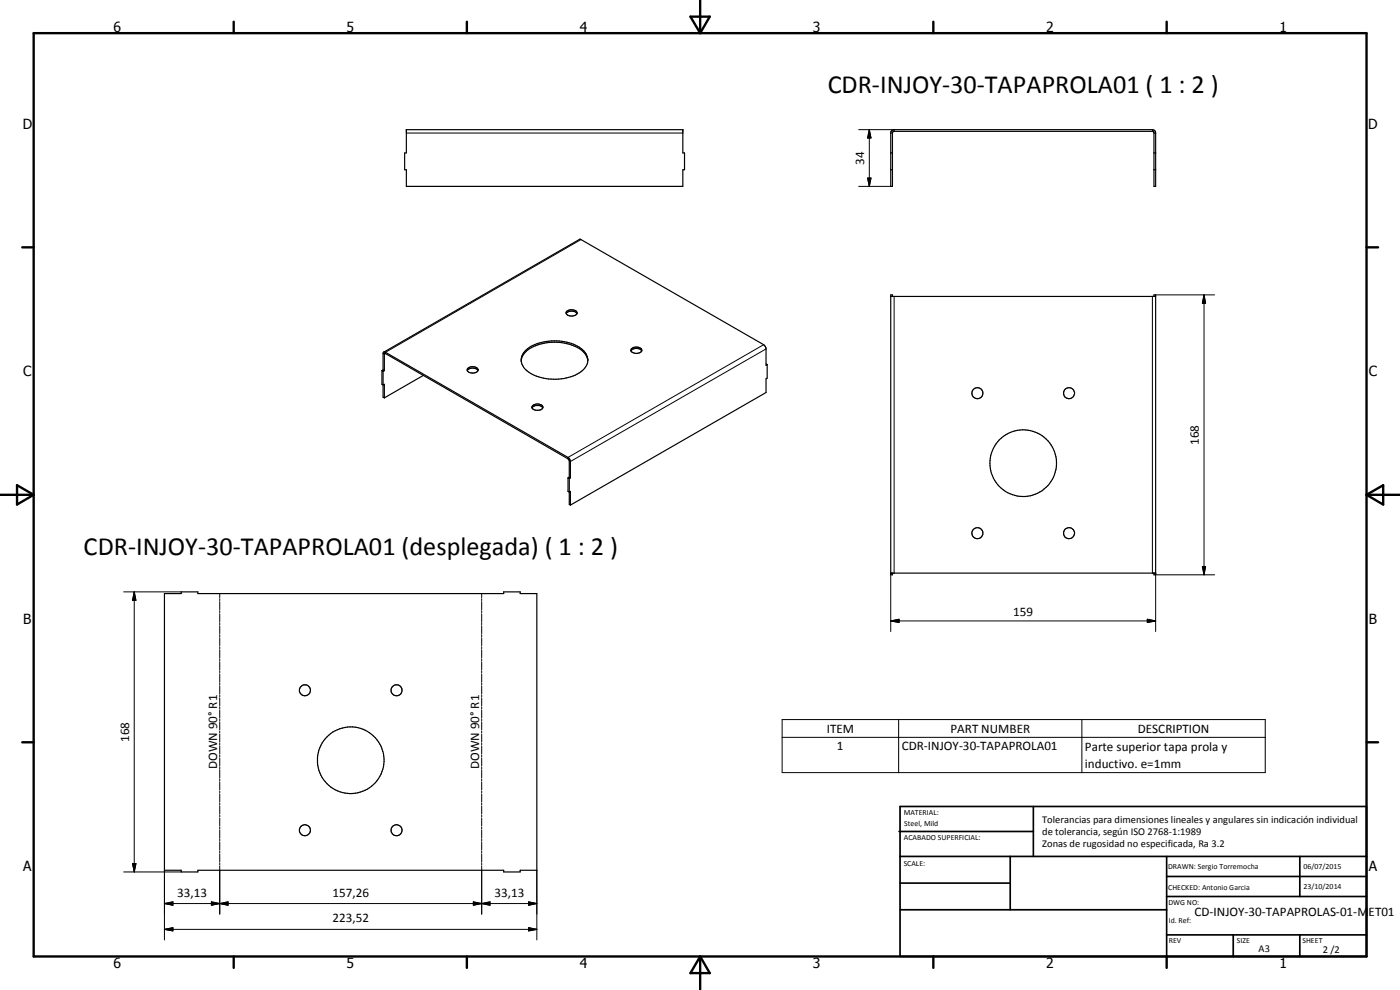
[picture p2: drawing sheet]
<svg xmlns="http://www.w3.org/2000/svg" width="420mm" height="297mm" viewBox="0 0 420 297" stroke-linecap="round" stroke-linejoin="round" font-family="sans-serif">
<g fill="none" stroke="#000" stroke-width=".35">
<path d="M122 38.9h82.9v7h.5v5h-.5v5h-82.9v-5h-.6v-5h.6zM267.5 39.3l.8-.4h77.6l.7 .4 .2 .6v16h-.5v-16l-.3-.5h-77.8l-.4 .5v16h-.5v-16zM267.3 45.9h.5M267.3 50.9h.5M346.3 45.9h.5M346.3 50.9h.5M170 94.1a2.03 2.03 0 0 1 3.1 0M170 93.5a2.12 2.12 0 0 1 3.2 .3 1.56 1.56 0 0 1-2.1 1 .99 .99 0 0 1-1.1-1.3zM267.3 88.9h79.5M267.8 88.9v-.4h-.5v84h.5v-.5M346.3 88.9v-.4h.5v84h-.5v-.5M114.6 111.2l.4 .2"/>
<path d="M114.6 111.2v4.1l.4 .2 .3-.2v4.1M115 111.4v7.8l.3 .2M115 111l.3 .2M115 111l-.4 .2M115.1 105.7l-.1 .4v4.9M115.1 105.7h.6l54.9 31.6 .6 1.2v4.9M115.2 105.7l59-33.9 55 31.6 .5 .7 .2 .6v4.9l.3-.2M115.3 111.2l-.3 .2M115.3 111.2v-5l.3-.2 55 31.7 .2 .6v4.9M127 112.6l-11.7 6.8M140.2 111.2a2.14 2.14 0 0 1 3.3 0M140.3 110.6a2.04 2.04 0 0 1 3.2 .3 1.86 1.86 0 0 1-3.3 .1z"/>
<path d="M156.4 108.2a6.7 6.7 0 0 1 5.6-4.9 14.2 14.2 0 0 1 13.2 2.4l.9 1.2 .3 1.3M157.5 105.4a13.6 13.6 0 0 1 13.3-2.5 6.6 6.6 0 0 1 5.6 5 5.7 5.7 0 0 1-4.4 4.9 14.8 14.8 0 0 1-14.2-1.8 3.7 3.7 0 0 1-.3-5.6zM189.4 105.3a2.07 2.07 0 0 1 3.2 0M189.5 104.7a2.04 2.04 0 0 1 3.1 .3 1.81 1.81 0 0 1-2.8 .7l-.5-.5zM229.9 109.2l.3 .2M230.2 109.4v4.1l-.3 .2v4.1l-58.7 33.8M159.7 122.4l.4-.5 .8-.2h1.1l.9 .7M159.8 121.8a1.88 1.88 0 0 1 3.1 .5 2 2 0 0 1-3.3-.1zM170.5 143.4v4l.3 .3 .4-.3v4.2M170.5 143.4l.3 .2M170.8 143.6v7.7l.4 .3M170.8 143.2l-.3 .2"/>
<path d="M170.8 143.2l.4 .2M171.2 143.4l-.4 .2M49.3 178.1h5.1v-.5h5v.5h91.8v-.5h4.9v.5h5v83h-5v.5h-4.9v-.5h-91.8v.5h-5v-.5h-5.1zM267.3 172h79.5"/>
<circle cx="293.3" cy="118" r="1.64"/>
<circle cx="320.8" cy="118" r="1.64"/>
<circle cx="307.1" cy="139" r="10"/>
<circle cx="293.3" cy="160" r="1.65"/>
<circle cx="320.8" cy="160" r="1.65"/>
<circle cx="91.5" cy="207.1" r="1.65"/>
<circle cx="119" cy="207.1" r="1.66"/>
<circle cx="105.2" cy="228.1" r="10"/>
<circle cx="91.5" cy="249.1" r="1.65"/>
<circle cx="119" cy="249.1" r="1.65"/>
</g>
<g fill="none" stroke="#000" stroke-width=".3">
<path d="M122 39.9h82.9M257.7 38.9h10.6v.5M260.9 38.9l.5 2.5h-1zM260.9 38.9v17M267.3 39.9h.5M345.9 38.9v.5M346.3 39.9h.5M257.7 55.9h9.6M260.4 53.4h1l-.5 2.5zM174.4 71.9l-58.7 33.8v.4l-.4 .2-.3-.2M268.3 88.9v83.1M345.9 88.9v83.1"/>
<path d="M346.8 88.5h17.7M361.3 88.5l.5 2.5h-1zM361.3 88.5v84M229.2 103.4l-58.7 33.8v.5M229.9 104.7l-58.7 33.8-.4-.2M37.1 177.6h17.3M40.3 177.6l.5 2.5h-1zM40.3 177.6v84M65.9 178.1v1.2M65.9 179.6v.6M144.6 178.1v1.2M144.6 179.6v.6"/>
<path d="M267.3 172v17.5M346.8 172v17.5M346.8 172.5h17.7M360.8 170h1l-.5 2.5zM65.9 180.5v2.4M65.9 183.2v.6M65.9 184.1v2.4M65.9 186.8v.7M65.9 187.7v2.4M65.9 190.4v.7M65.9 191.3v2.4M65.9 194.1v.5"/>
<path d="M65.9 194.9v2.5M65.9 197.7v.5M65.9 198.5v2.5M144.6 180.5v2.4M144.6 183.2v.6M144.6 184.1v2.4M144.6 186.8v.7M144.6 187.7v2.4M144.6 190.4v.7M144.6 191.3v2.4M144.6 194.1v.5M144.6 194.9v2.5"/>
<path d="M144.6 197.7v.5M144.6 198.5v2.5M267.3 186.3l2.5-.5v1zM267.3 186.3h79.5M344.3 185.8l2.5 .5-2.5 .5zM65.9 201.3v.5M65.9 202.2v2.4M65.9 204.9v.6M65.9 205.8v2.4M65.9 208.5v.6M65.9 209.4v2.4M65.9 212.1v.6"/>
<path d="M65.9 213v2.4M65.9 215.7v.6M65.9 216.6v2.4M65.9 219.3v.6M144.6 201.3v.5M144.6 202.2v2.4M144.6 204.9v.6M144.6 205.8v2.4M144.6 208.5v.6M144.6 209.4v2.4M144.6 212.1v.6M144.6 213v2.4"/>
<path d="M144.6 215.7v.6M144.6 216.6v2.4M144.6 219.3v.6M234.7 215.9h145v15.9h-145zM269.7 215.9v15.9M324.7 215.9v15.9M65.9 220.2v2.4M65.9 222.9v.6M65.9 223.8v2.4M65.9 226.5v.6M65.9 227.4v2.4M65.9 230.1v.7"/>
<path d="M65.9 231v2.4M65.9 233.7v.7M65.9 234.7v2.3M65.9 237.4v.6M65.9 238.3v2.4M144.6 220.2v2.4M144.6 222.9v.6M144.6 223.8v2.4M144.6 226.5v.6M144.6 227.4v2.4M144.6 230.1v.7M144.6 231v2.4"/>
<path d="M144.6 233.7v.7M144.6 234.7v2.3M144.6 237.4v.6M144.6 238.3v2.4M234.7 221.2h145M39.8 259.1h1l-.5 2.5zM65.9 241v.6M65.9 241.9v2.4M65.9 244.6v.6M65.9 245.5v2.4M65.9 248.2v.6M65.9 249.1v2.4"/>
<path d="M65.9 251.8v.6M65.9 252.7v2.4M65.9 255.4v.6M65.9 256.3v2.4M65.9 259v.6M65.9 259.9v14.4M144.6 241v.6M144.6 241.9v2.4M144.6 244.6v.6M144.6 245.5v2.4M144.6 248.2v.6M144.6 249.1v2.4"/>
<path d="M144.6 251.8v.6M144.6 252.7v2.4M144.6 255.4v.6M144.6 256.3v2.4M144.6 259v.6M144.6 259.9v14.4M37.1 261.6h17.3M49.3 271.1l2.6-.5v1zM49.3 278.8l2.6-.5v1zM49.3 271.1h111.8M49.3 261.1v20.9M49.3 278.8h111.8"/>
<path d="M63.4 270.6l2.5 .5-2.5 .5zM63.4 270.6l5 1v-1l-5 1zM65.9 271.1l2.5-.5v1zM142.1 270.6l2.5 .5-2.5 .5zM142.1 270.6l5 1v-1l-5 1zM144.6 271.1l2.5-.5v1zM158.7 270.6l2.4 .5-2.4 .5zM158.7 278.3l2.4 .5-2.4 .5zM161.1 261.1v20.9"/>
</g>
<g fill="none" stroke="#000" stroke-width=".71">
<path d="M10.1 9.9h400v277.1h-400zM70.1 6.5v3.4M140.1 6.5v3.4M207.2 5h5.8l-2.9 4.9zM210.1 0v9.9M280.1 6.5v3.4M350.1 6.5v3.4M6.7 74.2h3.4M410.1 74.2h3.5M.1 148.5h10M5.1 145.6l5 2.9-5 2.9zM410.1 148.5h10"/>
<path d="M410.1 148.5l5-2.9v5.8zM6.7 222.7h3.4M410.1 222.7h3.5M70.1 287v3.4M140.1 287v3.4M210.1 287v10M210.1 287l2.9 5h-5.8zM280.1 287v3.4M350.1 287v3.4"/>
</g>
<g fill="none" stroke="#000" stroke-width=".51">
<path d="M269.8 249.5h40.3M270.1 242h140v45h-140zM270.1 257h140M303.2 257v16M310.1 242v15M350.1 257v30M390.1 257v12M270.1 265h33.1M270.1 273h80M350.1 269h60M350.1 263h60M350.1 280.5h60"/>
<path d="M370.1 280.5v6.5M390.1 280.5v6.5"/>
</g>
<g fill="#000">
<path d="M260.4 53.4h1l-.5 2.5zM260.9 38.9l.5 2.5h-1zM361.3 88.5l.5 2.5h-1zM360.8 170h1l-.5 2.5zM40.3 177.6l.5 2.5h-1zM267.3 186.3l2.5-.5v1zM344.3 185.8l2.5 .5-2.5 .5zM39.8 259.1h1l-.5 2.5zM49.3 271.1l2.6-.5v1zM49.3 278.8l2.6-.5v1zM63.4 270.6l2.5 .5-2.5 .5zM65.9 271.1l2.5-.5v1z"/>
<path d="M142.1 270.6l2.5 .5-2.5 .5zM144.6 271.1l2.5-.5v1zM158.7 270.6l2.4 .5-2.4 .5zM158.7 278.3l2.4 .5-2.4 .5z"/>
</g>
<g font-size="7.9">
<text x="248.4" y="27.9">CDR-INJOY-30-TAPAPROLA01 ( 1 : 2 )</text>
<text x="25.1" y="166.5">CDR-INJOY-30-TAPAPROLA01 (desplegada) ( 1 : 2 )</text>
</g>
<g font-size="4.2">
<text x="34" y="9.6">6</text>
<text x="104" y="9.6">5</text>
<text x="174" y="9.6">4</text>
<text x="244" y="9.6">3</text>
<text x="314" y="9.6">2</text>
<text x="384" y="9.6">1</text>
<text x="6.8" y="38.7">D</text>
<text x="410.6" y="38.7">D</text>
<text x="7" y="112.9">C</text>
<text x="410.8" y="112.9">C</text>
<text x="7" y="187.1">B</text>
<text x="410.8" y="187.1">B</text>
<text x="7" y="261.4">A</text>
<text x="410.8" y="261.4">A</text>
<text x="34" y="290.4">6</text>
<text x="104" y="290.4">5</text>
<text x="174" y="290.4">4</text>
<text x="244" y="290.4">3</text>
<text x="314" y="290.4">2</text>
<text x="384" y="290.4">1</text>
</g>
<g font-size="3.9">
<text x="259.3" y="49.4" transform="rotate(-90 259.3 49.4)">34</text>
<text x="359.8" y="133.5" transform="rotate(-90 359.8 133.5)">168</text>
<text x="304.1" y="184.7">159</text>
<text x="248.1" y="219.8">ITEM</text>
<text x="285.3" y="219.8">PART NUMBER</text>
<text x="341.5" y="219.8">DESCRIPTION</text>
<text x="38.7" y="222.6" transform="rotate(-90 38.7 222.6)">168</text>
<text x="251.2" y="225.1">1</text>
<text x="270.6" y="225.2">CDR-INJOY-30-TAPAPROLA01</text>
<text x="325.6" y="225.2">Parte superior tapa prola y</text>
<text x="65.1" y="230.8" transform="rotate(-90 65.1 230.8)">DOWN 90° R1</text>
<text x="143.8" y="230.8" transform="rotate(-90 143.8 230.8)">DOWN 90° R1</text>
<text x="325.6" y="230.5">inductivo. e=1mm</text>
<text x="53.2" y="269">33,13</text>
<text x="99.8" y="269">157,26</text>
<text x="148.4" y="269">33,13</text>
<text x="358.5" y="275">CD-INJOY-30-TAPAPROLAS-01-MET01</text>
<text x="99.8" y="276.7">223,52</text>
</g>
<g font-size="3.1">
<text x="312.7" y="246.8">Tolerancias para dimensiones lineales y angulares sin indicación individual</text>
<text x="312.7" y="250.4">de tolerancia, según ISO 2768-1:1989</text>
<text x="312.7" y="254">Zonas de rugosidad no especificada, Ra 3.2</text>
<text x="377.7" y="285.6">A3</text>
<text x="397" y="285.9">2 /2</text>
</g>
<g font-size="2.4">
<text x="271.2" y="244.4">MATERIAL:</text>
<text x="271.3" y="252">ACABADO SUPERFICIAL:</text>
<text x="271.4" y="247.9">Steel, Mild</text>
<text x="271.2" y="259.7">SCALE:</text>
<text x="350.6" y="260.8">DRAWN: Sergio Torremocha</text>
<text x="391.2" y="260.6">06/07/2015</text>
<text x="350.6" y="267">CHECKED: Antonio Garcia</text>
<text x="391.2" y="266.7">23/10/2014</text>
<text x="350.6" y="271.4">DWG NO:</text>
<text x="350.8" y="276.9">Id. Ref:</text>
<text x="350.8" y="282.8">REV</text>
<text x="371.2" y="282.9">SIZE</text>
<text x="390.9" y="282.9">SHEET</text>
</g>
</svg>
